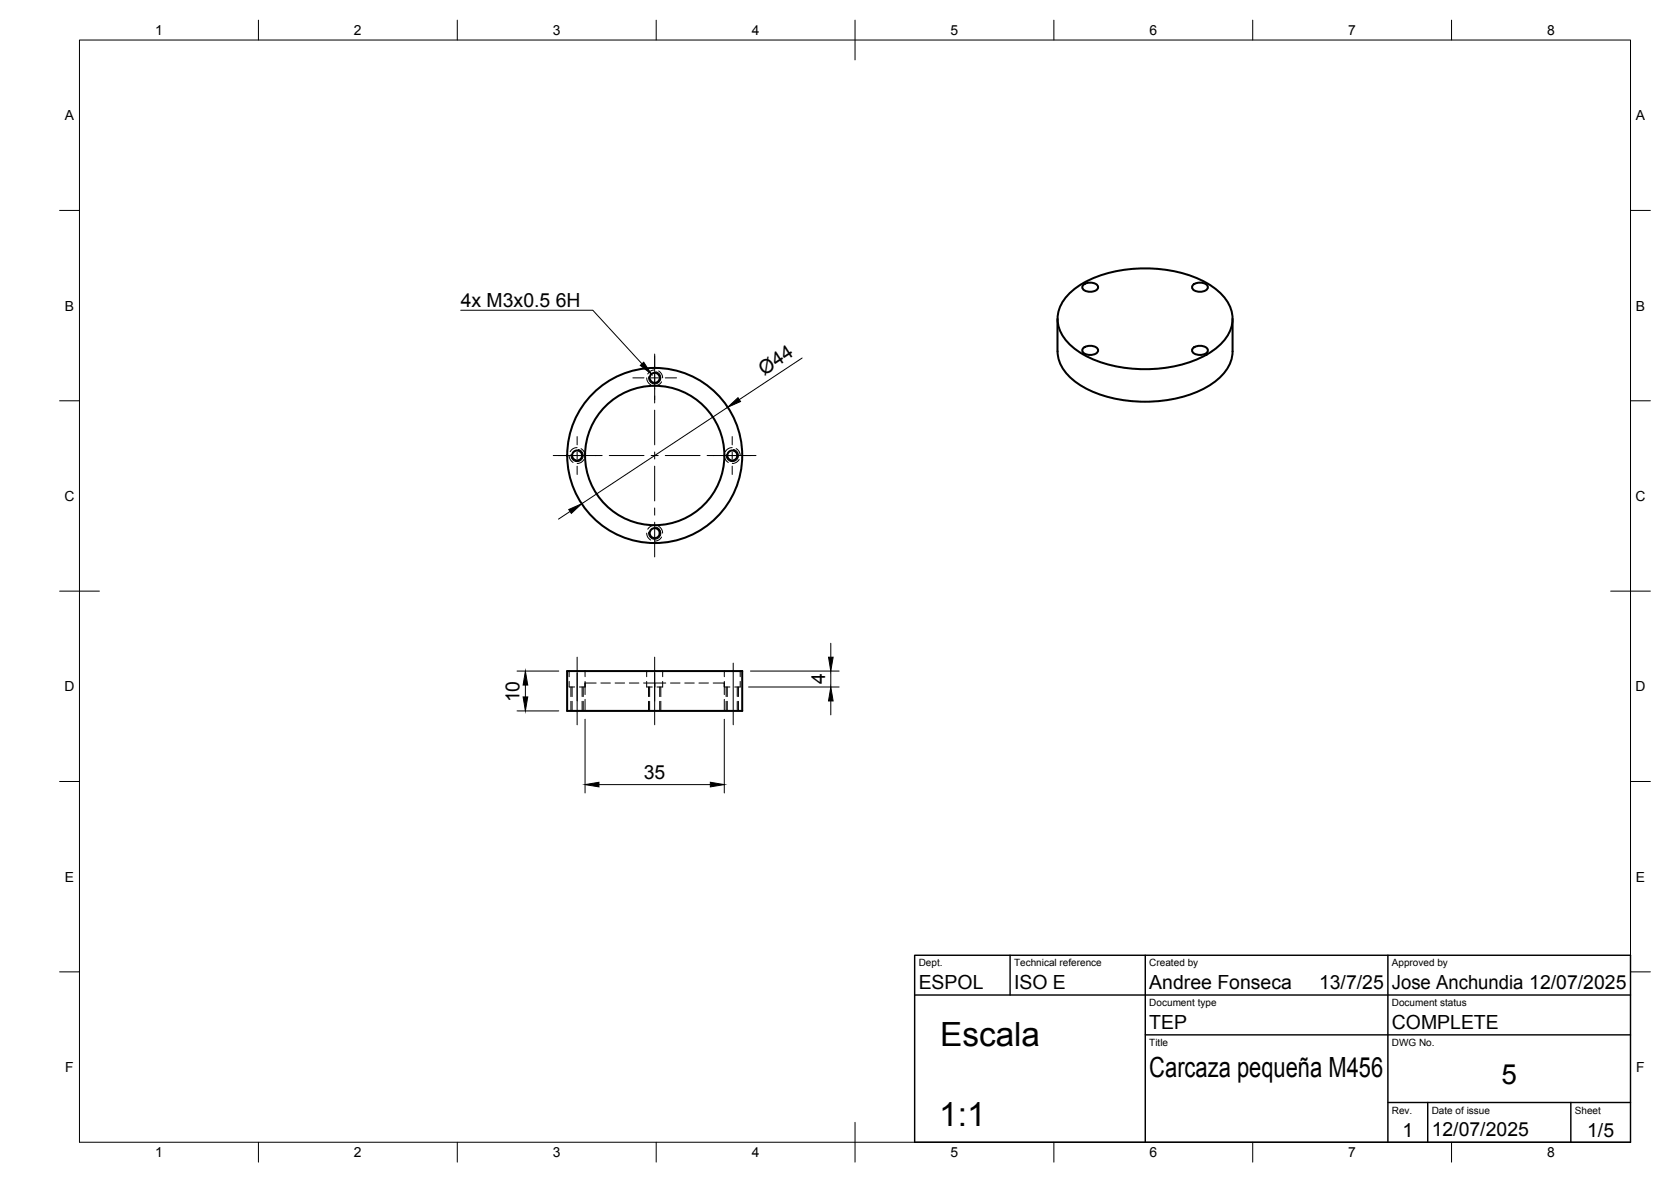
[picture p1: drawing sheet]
<svg xmlns="http://www.w3.org/2000/svg" width="420mm" height="297mm" viewBox="0 0 420 297" stroke-linecap="round" stroke-linejoin="round" font-family="sans-serif">
<!-- layer: Hidden -->
<g fill="none" stroke="#000" stroke-width=".25">
<path d="M162.6 95l.3 1 .7 .7M164.6 93l-1.2 .3-.5 .7M165.6 93.2l.8 .9 .2 .9M166.3 96l-.7 .7-1 .3M143.1 114.5l.3 1.1 .7 .6M145.1 112.5l-1.2 .3-.5 .7M146.1 112.7l.8 .9 .2 .9M146.8 115.5l-.7 .7-1 .3M182.1 114.5l.3 1.1 .7 .6M184.1 112.5l-.8 .2-.9 .8M185.1 112.7l.8 .9 .2 .9M185.9 115.5l-.8 .7-1 .3"/>
<path d="M162.6 134l.3 1.1 .7 .6M164.6 132l-1.2 .4-.5 .6M165.6 132.3l.8 .8 .2 .9M166.3 135l-.7 .7-1 .3M143.1 171.2v1.4h1.4M143.1 168.6v1.5M143.8 172.6v2.5M143.8 176.2v2.5M145.7 172.6h1.4M146.4 172.6v2.5M146.4 176.2v2.5M147.1 171.6h2.8"/>
<path d="M147.1 168.6v1.5M147.1 171.2v3.3M147.1 175.8v2.9M151.1 171.6h2.4M154.7 171.6h2.4M158.2 171.6h2.4M161.8 171.6h2.8v1v-1h2.8M162.6 171.2v1.4h1.4M162.6 168.6v1.5M163.3 172.6v2.5M163.3 176.2v2.5M165.9 172.6v2.5"/>
<path d="M165.9 176.2v2.5M166.6 171.2v1.4h-1.4M166.6 168.6v1.5M168.6 171.6h2.4M172.2 171.6h2.4M175.7 171.6h2.4M179.3 171.6h2.8v1h1.4M182.1 168.6v1.5M182.1 171.2v3.3M182.1 175.8v2.9M182.9 172.6v2.5M182.9 176.2v2.5"/>
<path d="M185.4 172.6v2.5M185.4 176.2v2.5M186.1 171.2v1.4h-1.4M186.1 168.6v1.5"/>
</g>
<!-- layer: Visible -->
<g fill="none" stroke="#000" stroke-width=".51">
<path d="M268.4 74.2a25.2 25.2 0 0 1 15.8-6.6 32.2 32.2 0 0 1 20.8 4.5 9.5 9.5 0 0 1 4.8 9.2 11.4 11.4 0 0 1-6.3 7.8 34.5 34.5 0 0 1-31.1 0 12 12 0 0 1-6.4-7.8 8.4 8.4 0 0 1 2.4-7.1zM272.3 71.7a2.63 2.63 0 0 1 3.8 .3 1.63 1.63 0 0 1-2 1.3 1.63 1.63 0 0 1-2-1.3zM299.9 71.7a2.63 2.63 0 0 1 3.8 .3 1.63 1.63 0 0 1-2 1.3 1.63 1.63 0 0 1-2-1.3zM265.9 80.1v8.2M265.9 88.3a10.6 10.6 0 0 0 5.8 8.5 34.4 34.4 0 0 0 27.9 2.2 16.6 16.6 0 0 0 9.4-7.2l.8-2.3 .1-1.2M272.3 87.5a2.63 2.63 0 0 1 3.8 .4 1.63 1.63 0 0 1-2 1.3 1.63 1.63 0 0 1-2-1.3zM299.9 87.5a2.63 2.63 0 0 1 3.8 .4 1.63 1.63 0 0 1-2 1.3 1.63 1.63 0 0 1-2-1.3zM309.9 80.1v8.2M142.6 168.6h44v10.1h-44z"/>
<circle cx="164.6" cy="94.9" r="1.26"/>
<circle cx="145.1" cy="114.5" r="1.26"/>
<circle cx="164.6" cy="114.5" r="17.5"/>
<circle cx="164.6" cy="114.5" r="22"/>
<circle cx="184.1" cy="114.5" r="1.26"/>
<circle cx="164.6" cy="134" r="1.26"/>
</g>
<!-- layer: Hidden Narrow -->
<path d="M143.6 172.6v2.5M143.6 176.2v2.5M146.6 172.6v2.5M146.6 176.2v2.5M163.1 172.6v2.5M163.1 176.2v2.5M166.2 172.6v2.5M166.2 176.2v2.5M182.6 172.6v2.5M182.6 176.2v2.5M185.7 172.6v2.5M185.7 176.2v2.5" fill="none" stroke="#000" stroke-width=".25"/>
<!-- layer: Visible Narrow -->
<path d="M164.9 93.4a1.53 1.53 0 0 1 1.2 1.8 1.53 1.53 0 0 1-1.7 1.3 1.53 1.53 0 0 1-1.3-1.8M145.4 113a1.53 1.53 0 0 1 1.2 1.7 1.53 1.53 0 0 1-1.8 1.3 1.53 1.53 0 0 1-1.2-1.8M184.4 113a1.53 1.53 0 0 1 1.3 1.7 1.53 1.53 0 0 1-1.8 1.3 1.53 1.53 0 0 1-1.3-1.8M164.9 132.5a1.53 1.53 0 0 1 1.2 1.7 1.53 1.53 0 0 1-1.7 1.3 1.53 1.53 0 0 1-1.3-1.8" fill="none" stroke="#000" stroke-width=".25"/>
<!-- layer: BORDER -->
<g fill="none" stroke="#000" stroke-width=".25">
<path d="M20 10.1h390v276.9h-390zM65 5.1v5M115 5.1v5M165 5.1v5M215 5.1v10M265 5.1v5M315 5.1v5M365 5.1v5M15 52.9h5M410 52.9h5M15 100.7h5M410 100.7h5"/>
<path d="M15 148.6h10M405 148.6h10M15 196.4h5M410 196.4h5M15 244.2h5M410 244.2h5M65 287v5M115 287v5M165 287v5M215 282.1v9.9M265 287v5M315 287v5"/>
<path d="M365 287v5"/>
</g>
<!-- layer: TITLEBLOCK -->
<path d="M230 240.1h180v46.9h-180zM230 250h180M254 240.1v9.9M288 240.1v46.9M349 240.1v46.9M288 260.1h122M349 277.1h61M359 277.1v9.9M395 277.1v9.9" fill="none" stroke="#000" stroke-width=".36"/>
<!-- layer: FD_Dimensions -->
<g fill="none" stroke="#000" stroke-width=".25">
<path d="M201.7 90l-15.8 10.4M183 102.3l-36.7 24.3M143.3 128.5l-2.9 2M130 168.6h10.5M130 178.7h10.5M132.1 172.2v2.9M188.2 172.6h22.8M188.7 168.6h22.3M208.9 161.7v3.4M208.9 168.6v4M208.9 176.2v3.4M147.1 180.7v18.6"/>
<path d="M150.6 197.2h28M182.1 180.7v18.6"/>
</g>
<path d="M183 102.3l2.6-2.4 .6 1zM143 128l3.3-1.4-2.6 2.4zM131.5 175.1h1.2l-.6 3.6zM132.1 168.6l.6 3.6h-1.2zM208.3 165.1h1.2l-.6 3.5zM208.9 172.6l.6 3.6h-1.2zM147.1 197.2l3.5-.6v1.1zM178.6 196.6l3.5 .6-3.5 .5z" fill="#000" stroke="#000" stroke-width=".25"/>
<!-- layer: Smart Centers -->
<g fill="none" stroke="#000" stroke-width=".25">
<path d="M159.1 95h2.8M163.7 95h1.8M164.6 89v12.3M167.3 95h2.8M139.1 114.5h12.3M145.1 109.7v2.1M145.1 113.6v1.8M145.1 117.1v2.1M153.2 114.5h8.7M163.7 114.5h1.8M164.6 103.1v8.7M164.6 113.6v1.8"/>
<path d="M164.6 117.1v8.8M167.3 114.5h8.7M177.8 114.5h12.3M184.1 109.7v2.1M184.1 113.6v1.8M184.1 117.1v2.1M164.6 127.7v1.8M164.6 131.2v8.8M145.1 165.1v17M164.6 165.1v17M184.4 166.7v15.4"/>
</g>
<!-- layer: Hole Notes -->
<path d="M161 91.8l.9-.8 1.9 3z" fill="#000" stroke="#000" stroke-width=".25"/>
<path d="M115.8 78h33.3l12.3 13.4" fill="none" stroke="#000" stroke-width=".25"/>
<g font-size="8.4">
<text x="236.4" y="263">Escala</text>
<text x="236.2" y="283">1:1</text>
</g>
<g font-size="7">
<text x="289" y="270.6">Carcaza pequeña M456</text>
<text x="377.5" y="272.3">5</text>
</g>
<g font-size="4.9">
<text x="115.8" y="77.3">4x M3x0.5</text>
<text x="139.8" y="77.3">6H</text>
<text x="192.2" y="94.4" transform="rotate(-33 192.2 94.4)">Ø44</text>
<text x="207.5" y="171.9" transform="rotate(-90 207.5 171.9)">4</text>
<text x="130.6" y="176.5" transform="rotate(-90 130.6 176.5)">10</text>
<text x="161.9" y="195.7">35</text>
<text x="231" y="248.5">ESPOL</text>
<text x="255" y="248.5">ISO E</text>
<text x="289" y="248.5">Andree Fonseca</text>
<text x="331.7" y="248.5">13/7/25</text>
<text x="350" y="248.5">Jose Anchundia 12/07/2025</text>
<text x="289" y="258.6">TEP</text>
<text x="350" y="258.6">COMPLETE</text>
<text x="352.6" y="285.7">1</text>
<text x="360" y="285.5">12/07/2025</text>
<text x="399.1" y="285.7">1/5</text>
</g>
<g font-size="3.5">
<text x="39" y="8.8">1</text>
<text x="89" y="8.8">2</text>
<text x="139" y="8.8">3</text>
<text x="189" y="8.8">4</text>
<text x="239" y="8.8">5</text>
<text x="289" y="8.8">6</text>
<text x="339" y="8.8">7</text>
<text x="389" y="8.8">8</text>
<text x="16.3" y="30.2">A</text>
<text x="411.3" y="30.2">A</text>
<text x="16.3" y="78">B</text>
<text x="411.3" y="78">B</text>
<text x="16.2" y="125.9">C</text>
<text x="411.2" y="125.9">C</text>
<text x="16.2" y="173.7">D</text>
<text x="411.2" y="173.7">D</text>
<text x="16.3" y="221.6">E</text>
<text x="411.3" y="221.6">E</text>
<text x="16.4" y="269.4">F</text>
<text x="411.4" y="269.4">F</text>
<text x="39" y="290.8">1</text>
<text x="89" y="290.8">2</text>
<text x="139" y="290.8">3</text>
<text x="189" y="290.8">4</text>
<text x="239" y="290.8">5</text>
<text x="289" y="290.8">6</text>
<text x="339" y="290.8">7</text>
<text x="389" y="290.8">8</text>
</g>
<g font-size="2.5">
<text x="231" y="242.9">Dept.</text>
<text x="255" y="242.9">Technical reference</text>
<text x="289" y="242.9">Created by</text>
<text x="350" y="242.9">Approved by</text>
<text x="289" y="252.8">Document type</text>
<text x="350" y="252.8">Document status</text>
<text x="289" y="262.9">Title</text>
<text x="350" y="262.9">DWG No.</text>
<text x="350" y="279.9">Rev.</text>
<text x="360" y="279.9">Date of issue</text>
<text x="396" y="279.9">Sheet</text>
</g>
</svg>
